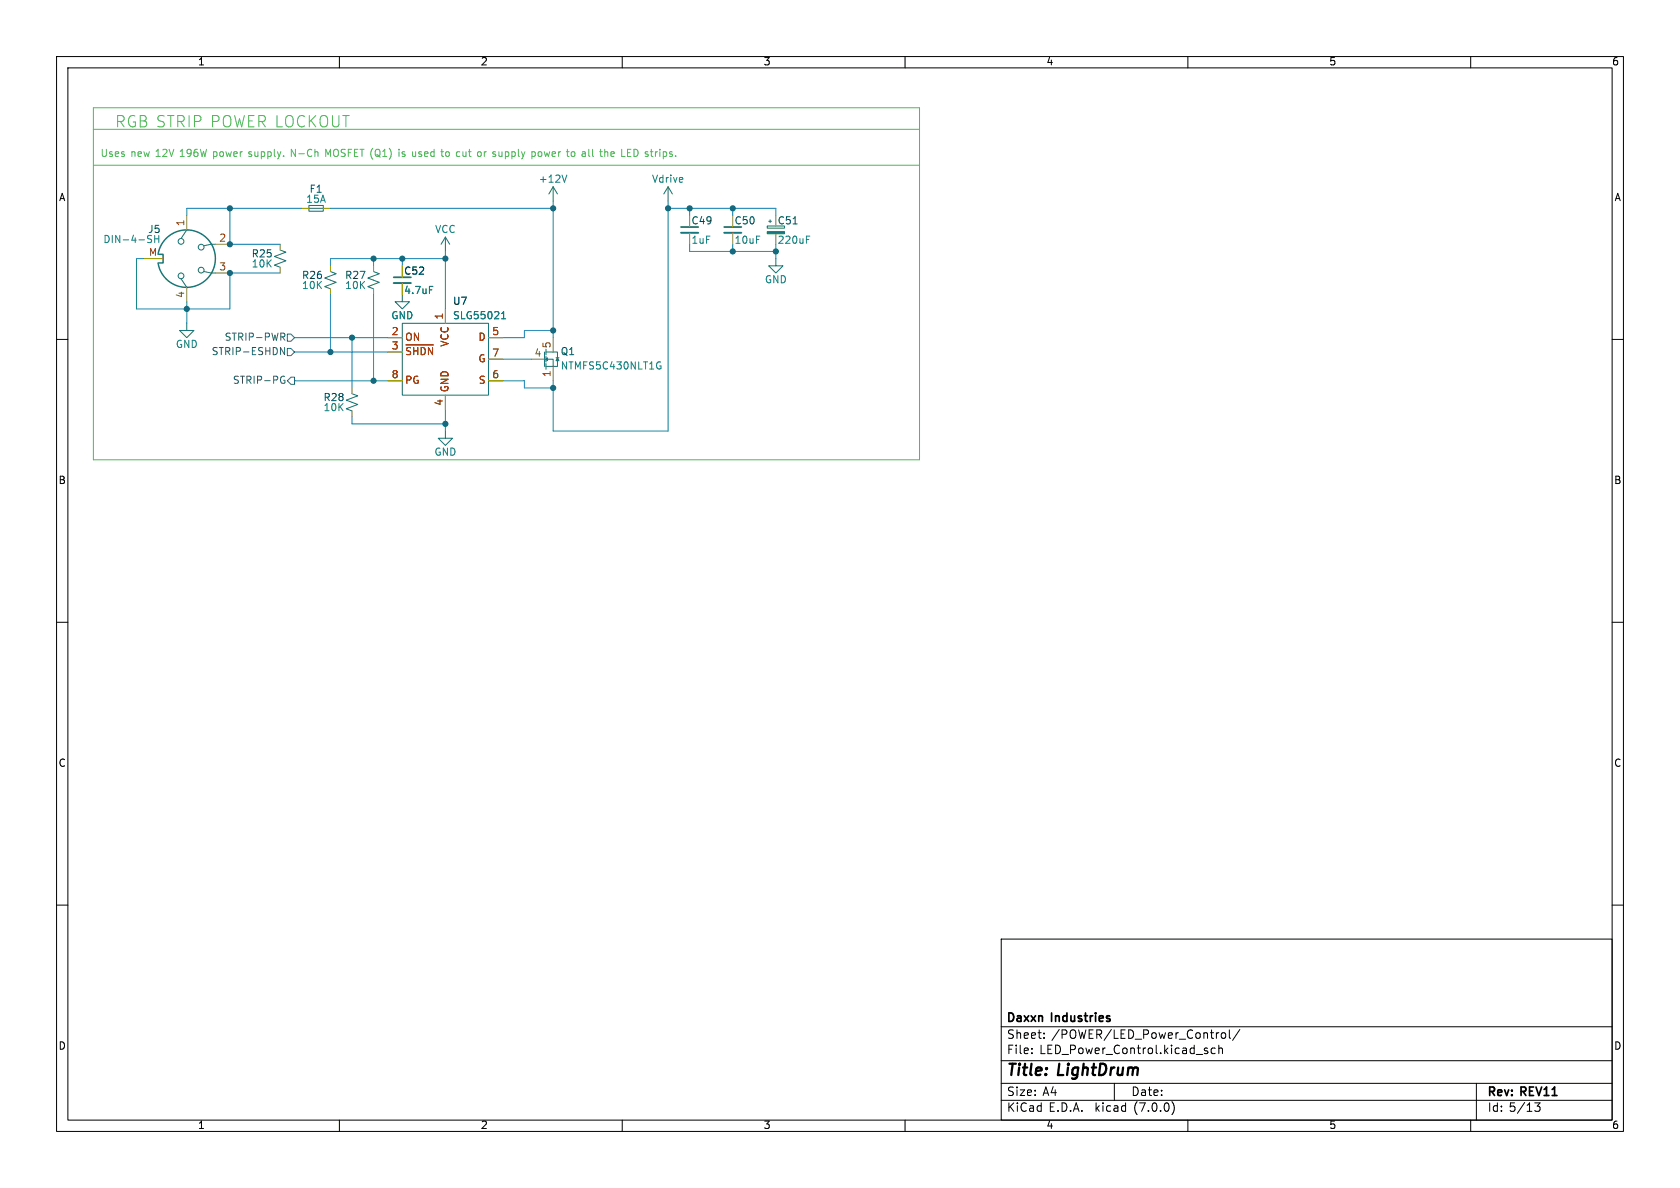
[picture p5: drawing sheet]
<svg xmlns="http://www.w3.org/2000/svg" width="297mm" height="210mm" viewBox="0 0 297 210" stroke-linecap="round" stroke-linejoin="round" font-family="sans-serif">
<g fill="none" stroke="#000" stroke-width=".18">
<path d="M10 10h277v190h-277zM12 12h273v186h-273zM60 10v2M110 10v2M160 10v2M210 10v2M260 10v2M10 60h2M285 60h2M10 110h2M285 110h2M10 160h2"/>
<path d="M285 160h2M177 166h108v32h-108zM60 198v2M110 198v2M160 198v2M177 194.5h108M177 191.5h108M177 187.5h108M177 181.5h108M182.4 186.1v.2M182.4 185.3v.2M184.6 183.4v.2"/>
<path d="M184.6 182.6v.2M197 191.5v3M207.2 194.7a1.72 1.72 0 0 1 0 2.3M210 198v2M213.1 185.8h.4v.2l-.2 .3h-.3M213.1 185.3h.4M214.8 185.3h-.4l-.3 .2v.5l.2 .2h.5M215.3 182.6h.2M215.5 185.4l.2-.1h.3l.1 1M215.5 184.8v1.5M216 182.7l.2-.1 .4 .1 .1 .6-.2 .2-.3 .1-.2-.2zM217.3 182.1v1.2l.2 .3"/>
<path d="M219.2 182l-1.3 1.9M260 198v2M261 191.5v6.5M272.3 195l-.5 .5 .4 .2v.6l-.2 .2-.6-.1"/>
</g>
<g fill="none" stroke="#187164" stroke-width=".18">
<path d="M54.6 36.3h2.5v1h-2.5zM54.6 36.8h2.5M97.8 33l-.8 1.3M97.8 33v2.6M97.8 33l.8 1.3M118.1 33l-.8 1.3M118.1 33v2.6M118.1 33l.8 1.3M135.6 40h3.1v.3h-3.1zM135.9 39.1h.5M136.1 38.9v.5M32 49.3l1 1.5"/>
<path d="M33 57.2v1.2h1.3l-1.3 1.3-1.3-1.3h1.3M33 40.6l-1 1.6M36.1 48l1.2 .3h.8M38.1 43.2h-.8l-1.2 .2M49.5 44.2l1 .4-2 .7 2 .8-2 .8 1 .3M58.4 48l1 .4-2 .7 2 .8-2 .8 1 .4M66 48l1.1 .4-2.1 .7 2.1 .8-2.1 .8 1 .4M71.1 57.2h15.3v12.7h-15.3zM71.1 52.1v1.2h1.3l-1.3 1.3-1.3-1.3h1.3M78.7 41.9l-.7 1.3M78.7 41.9v2.6M78.7 41.9l.8 1.3"/>
<path d="M137.2 45.7v1.3h1.2l-1.2 1.3-1.3-1.3h1.3M62.2 69.6l1 .4-2 .7 2 .8-2 .8 1 .3M78.7 76.2v1.3h1.3l-1.3 1.2-1.2-1.2h1.2M96.3 62.2v2.6M96.5 64.8h1.3M96.5 62.2h2.1v2.6h-.8M96.5 63.5h1.3v1.3M96.5 61.7v1M96.5 63v1M96.5 64.3v1M96.8 63.2v.6l-.3-.3zM98.3 63.2h.5"/>
<circle cx="32" cy="42.7" r=".51"/>
<circle cx="32" cy="48.8" r=".51"/>
<circle cx="35.6" cy="47.8" r=".51"/>
<circle cx="35.6" cy="43.7" r=".51"/>
</g>
<g fill="none" stroke="#a0a006" stroke-width=".18">
<path d="M33 38.1v2.5M53.3 36.8h1.3M57.1 36.8h1.3M25.4 45.7h3.3M33 50.8v2.5M38.1 43.2h2.5M38.1 48.3h2.5M49.5 43.2v1M49.5 47.2v1.1M58.4 47v1M58.4 51.1v1M66 47v1"/>
<path d="M66 51.1v1M68.6 59.7h2.5M71.1 50v2.1M78.7 54.6v2.6M86.4 59.7h2.5M97.8 59.7v2.5M121.9 41.1v2.1M129.5 41.1v2.1M137.2 41.3v1.9M62.2 68.6v1M62.2 72.6v1.1M68.6 62.2h2.5"/>
<path d="M68.6 67.3h2.5M78.7 69.9v2.5M86.4 63.5h2.5M86.4 67.3h2.5M94 63.5h2.2M97.8 64.8v2.5"/>
</g>
<path d="M69.6 50h3M120.4 41.1h3M128 41.1h3.1" fill="none" stroke="#187164" stroke-width=".33"/>
<path d="M69.6 49h3M120.4 40.1h3M128 40.1h3.1" fill="none" stroke="#187164" stroke-width=".3"/>
<path d="M100.2 30.9l-.4 1.3M26.3 42.2l.4 .1 .1 .3-.2 .3h-.3M27.3 41.6v1.3M27.3 42.2h.8M28.1 41.6v1.3M75.9 50.6h.6M88.7 56.3h.7M88.7 55.4l.3-.3v1.2M142.6 41.7h.6M116.5 64h.3M116.6 64.7h.3v.4l-.4 .1" fill="none" stroke="#128875" stroke-width=".18"/>
<path d="M27.9 45a5.1 5.1 0 0 1 7.8-3.6 5.1 5.1 0 0 1 0 8.6 5.1 5.1 0 0 1-7.8-3.5M28.1 45h.7v1.5h-.7" fill="none" stroke="#187164" stroke-width=".25"/>
<g fill="#187164" stroke="#187164" stroke-width=".18">
<path d="M135.6 40.9h3.1v.4h-3.1z"/>
<path d="M98.6 63.2l.2 .6h-.5z"/>
</g>
<path d="M71.8 61h4.8M72.6 61.5l-.5-.1-.2 .4M73.1 61.4v1.3M73.9 61.4v1.3M75.2 62l-.2-.5-.5-.1v1.3M76.5 61.4v1.3l-.8-1.3v1.3" fill="none" stroke="#b02c04" stroke-width=".18"/>
<path d="M49.6 58.9h.5l.3 .2-.2 .4-.6 .1M49.9 59.6l.5 .6M50.8 59.1h.6l.7 .6-.7 .6h-.6zM49.6 61.4l.7 1.3v-1.3M49.8 66.6h.5M50.1 67.2h.3v.5l-.3 .1-.3-.1M50.8 67.3l.6-.6h.7v1.2h-.7zM50.8 61.6h.6l.7 .6-.7 .7h-.6z" fill="none" stroke="#345372" stroke-width=".18"/>
<g fill="none" stroke="#4eb955" stroke-width=".18">
<path d="M16.5 19.1h146.1v62.2h-146.1zM16.5 22.9h146.1M16.5 29.2h146.1M58 27.3l-.4-.9v1.3M70.5 26.4v.1M70.5 26.8v.9M73.4 27.6l-.3 .1M77.9 26.8h.5M78.2 27.6l.2 .1M81.2 26.8l.1 .1M81.3 27.6l-.1 .1M84.8 26.8l.3 .3v.3l-.3 .3"/>
<path d="M94.2 26.8h.2l.2 .3v.4l-.4 .2M101 27.5l.2 .2 .3-.1M101.5 26.9l-.3-.1-.2 .1M104.1 26.4v1.1l.2 .2M107 26.9h.4l.1 .8M110.9 27.7h.6M110.9 27h.5M110.9 26.4h.6"/>
</g>
<g fill="none" stroke="#0b7fb0" stroke-width=".18">
<path d="M40.6 36.8v6.4h8.9M53.3 36.8h-20.3v1.3M58.4 36.8h39.4M97.8 35.6v24.1M118.1 36.8h19.1v1.3M118.1 35.6v40.6h-20.3v-8.9M121.9 36.8v1.3M129.5 36.8v1.3M25.4 45.7h-1.3v8.9h16.5v-6.3h8.9M33 53.3v3.9M52.1 59.7h16.5M58.4 52.1v10.1"/>
<path d="M62.2 59.7v8.9M66 45.7v1.3M66 52.1v15.2M71.1 45.7v1.3M78.7 45.7h-20.3v1.3M78.7 44.5v10.1M97.8 58.4h-5.1v1.3h-3.8M121.9 43.2v1.3h15.3M129.5 43.2v1.3M137.2 43.2v2.5M52.1 67.3h16.5M52.1 62.2h16.5"/>
<path d="M62.2 73.7v1.2h16.5M78.7 72.4v3.8M88.9 67.3h3.8v1.3h5.1M88.9 63.5h5.1"/>
</g>
<g fill="#056887" stroke="#056887" stroke-width=".18">
<circle cx="97.8" cy="58.4" r=".46"/>
<circle cx="129.5" cy="36.8" r=".46"/>
<circle cx="78.7" cy="45.7" r=".46"/>
<circle cx="97.8" cy="36.8" r=".46"/>
<circle cx="121.9" cy="36.8" r=".46"/>
<circle cx="97.8" cy="68.6" r=".46"/>
<circle cx="118.1" cy="36.8" r=".46"/>
<circle cx="129.5" cy="44.5" r=".46"/>
<circle cx="137.2" cy="44.5" r=".46"/>
<circle cx="71.1" cy="45.7" r=".46"/>
<circle cx="66" cy="45.7" r=".46"/>
<circle cx="62.2" cy="59.7" r=".46"/>
<circle cx="58.4" cy="62.2" r=".46"/>
<circle cx="40.6" cy="48.3" r=".46"/>
<circle cx="33" cy="54.6" r=".46"/>
<circle cx="40.6" cy="43.2" r=".46"/>
<circle cx="40.6" cy="36.8" r=".46"/>
<circle cx="78.7" cy="74.9" r=".46"/>
<circle cx="66" cy="67.3" r=".46"/>
</g>
<text font-size="2.8" fill="#4eb955" x="20.3" y="22.9">RGB STRIP POWER LOCKOUT</text>
<g font-size="2.8">
<text x="178" y="190.8">Title:</text>
<text x="187.1" y="190.8">LightDrum</text>
</g>
<g font-size="2.1">
<text x="178" y="183.9">Sheet:</text>
<text x="178" y="181.1">Daxxn</text>
<text x="185.9" y="183.9">/POWER/LED_Power_Control/</text>
<text x="186" y="181.1">Industries</text>
<text x="178" y="186.6">File:</text>
<text x="183.8" y="186.6">LED_Power_Control.kicad_sch</text>
<text x="178" y="196.8">KiCad</text>
<text x="178" y="194">Size:</text>
<text x="184.3" y="194">A4</text>
<text x="185.4" y="196.8">E.D.A.</text>
<text x="193.7" y="196.8">kicad</text>
<text x="200" y="194">Date:</text>
<text x="200.6" y="196.8">(7.0.0)</text>
<text x="263" y="194.2">Rev:</text>
<text x="263" y="196.8">Id: 5/13</text>
<text x="269" y="194.2">REV11</text>
</g>
<g font-size="1.8">
<text x="35" y="11.8">1</text>
<text x="85" y="11.8">2</text>
<text x="135" y="11.8">3</text>
<text x="185" y="11.8">4</text>
<text x="235" y="11.8">5</text>
<text x="285" y="11.8">6</text>
<text x="10.4" y="35.8">A</text>
<text x="285.4" y="35.8">A</text>
<text x="10.3" y="85.8">B</text>
<text x="285.3" y="85.8">B</text>
<text x="10.3" y="135.8">C</text>
<text x="285.3" y="135.8">C</text>
<text x="10.3" y="185.8">D</text>
<text x="285.3" y="185.8">D</text>
<text x="35" y="199.8">1</text>
<text x="85" y="199.8">2</text>
<text x="135" y="199.8">3</text>
<text x="185" y="199.8">4</text>
<text x="235" y="199.8">5</text>
<text x="285" y="199.8">6</text>
</g>
<g font-size="1.8" fill="#4eb955">
<text x="17.8" y="27.9">Uses</text>
<text x="23.1" y="27.9">new 12V</text>
<text x="32" y="27.9">196W</text>
<text x="38" y="27.9">power</text>
<text x="44.4" y="27.9">supply.</text>
<text x="52" y="27.9">N-Ch</text>
<text x="58.2" y="27.9">MOSFET (Q1)</text>
<text x="71.4" y="27.9">is</text>
<text x="73.9" y="27.9">used</text>
<text x="79.2" y="27.9">to</text>
<text x="82" y="27.9">cut</text>
<text x="85.8" y="27.9">or</text>
<text x="88.6" y="27.9">supply</text>
<text x="95.6" y="27.9">power</text>
<text x="102" y="27.9">to</text>
<text x="104.8" y="27.9">all</text>
<text x="108.2" y="27.9">the</text>
<text x="112" y="27.9">LED strips.</text>
</g>
<g font-size="1.8" fill="#128875">
<text x="54.7" y="34.4">F1</text>
<text x="95.2" y="32.6">+12V</text>
<text x="115.2" y="32.6">Vdrive</text>
<text x="26.1" y="41.5">J5</text>
<text x="54.1" y="36.1">15A</text>
<text x="76.9" y="41.5">VCC</text>
<text x="18.2" y="43.2">DIN-4-SH</text>
<text x="44.4" y="47.6">10K</text>
<text x="122.2" y="43.4">1uF</text>
<text x="129.8" y="43.4">10uF</text>
<text x="137.4" y="43.4">220uF</text>
<text x="53.3" y="51.4">10K</text>
<text x="60.9" y="49.6">R27</text>
<text x="60.9" y="51.4">10K</text>
<text x="71.4" y="52.3">4.7uF</text>
<text x="135.2" y="50.4">GND</text>
<text x="69.1" y="56.7">GND</text>
<text x="80" y="56.7">SLG55021</text>
<text x="31" y="61.8">GND</text>
<text x="99.1" y="65.6">NTMFS5C430NLT1G</text>
<text x="57.1" y="73">10K</text>
<text x="76.7" y="80.8">GND</text>
</g>
<g font-size="1.8" fill="#8c5a0a">
<text x="32.8" y="40" transform="rotate(-90 32.8 40)">1</text>
<text x="26.3" y="45.5">M</text>
<text x="38.7" y="42.9">2</text>
<text x="32.8" y="52.7" transform="rotate(-90 32.8 52.7)">4</text>
<text x="38.7" y="48">3</text>
<text x="69.2" y="59.4">2</text>
<text x="78.5" y="56.5" transform="rotate(-90 78.5 56.5)">1</text>
<text x="87" y="59.4">5</text>
<text x="69.2" y="62">3</text>
<text x="87" y="63.2">7</text>
<text x="94.4" y="63.2">4</text>
<text x="97.5" y="61.6" transform="rotate(-90 97.5 61.6)">5</text>
<text x="69.2" y="67.1">8</text>
<text x="78.5" y="71.8" transform="rotate(-90 78.5 71.8)">4</text>
<text x="87" y="67.1">6</text>
<text x="97.5" y="66.7" transform="rotate(-90 97.5 66.7)">1</text>
</g>
<g font-size="1.8" fill="#005550">
<text x="122.2" y="39.9">C49</text>
<text x="129.8" y="39.9">C50</text>
<text x="137.4" y="39.9">C51</text>
<text x="44.4" y="45.8">R25</text>
<text x="53.3" y="49.6">R26</text>
<text x="80" y="54.2">U7</text>
<text x="99.1" y="63.1">Q1</text>
<text x="57.1" y="71.2">R28</text>
</g>
<text font-size="1.8" fill="#a0a006" x="71.4" y="48.8">C52</text>
<g font-size="1.8" fill="#345372">
<text x="37.3" y="63.1">STRIP-ESHDN</text>
<text x="39.6" y="60.5">STRIP-PWR</text>
<text x="41" y="68.1">STRIP-PG</text>
</g>
<g font-size="1.8" fill="#b02c04">
<text x="71.6" y="60.5">ON</text>
<text x="71.6" y="63.7">~{SHDN}</text>
<text x="79.6" y="61.4" transform="rotate(-90 79.6 61.4)">VCC</text>
<text x="84.5" y="60.5">D</text>
<text x="84.5" y="64.3">G</text>
<text x="71.6" y="68.1">PG</text>
<text x="79.6" y="69.3" transform="rotate(-90 79.6 69.3)">GND</text>
<text x="84.5" y="68.1">S</text>
</g>
</svg>
